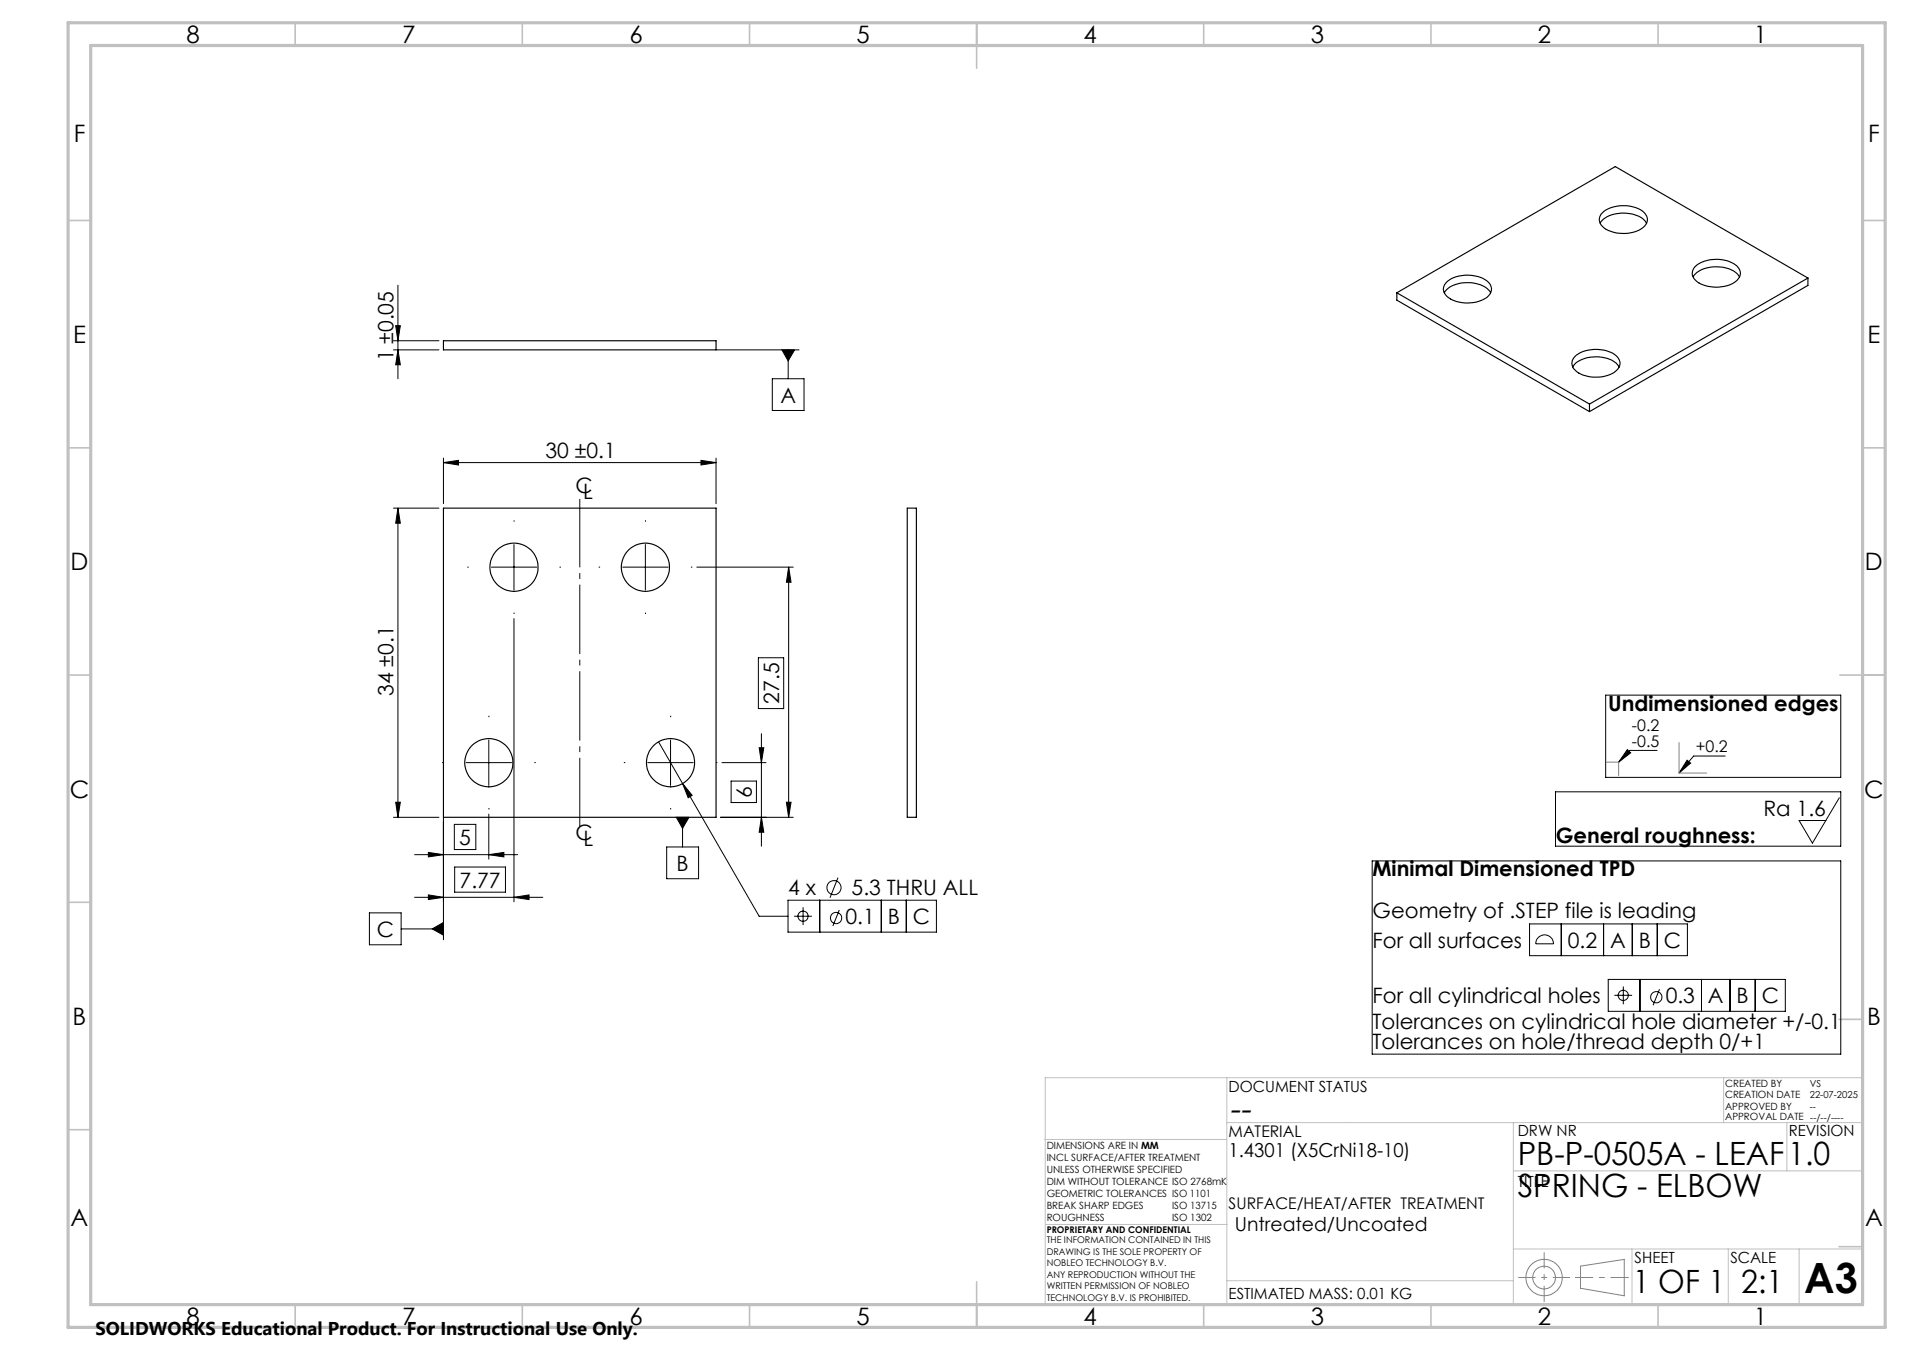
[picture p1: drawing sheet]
<svg xmlns="http://www.w3.org/2000/svg" width="420mm" height="297mm" viewBox="0 0 420 297" stroke-linecap="round" stroke-linejoin="round" font-family="sans-serif">
<g fill="none" stroke="#000" stroke-width=".22">
<path d="M86.6 77h10M86.6 75h10M87.1 71.6h1l-.5 3.4zM87.6 77l.5 3.3h-1zM87.6 62.8v20.5M157.6 77h18.3M172.1 77h2.8l-1.4 2.4zM173.5 77v6.3M170 83.3h7v7h-7zM86.6 111.8h10M87.6 111.8l.5 3.3h-1zM87.6 111.8v68"/>
<path d="M97.6 101.8l3.3-.5v1zM97.6 100.8v10M97.6 101.8h60M113.1 119.8v10M142.1 119.8v10M154.3 101.3l3.3 .5-3.3 .5zM157.6 100.8v10M108.2 124.8h9.9M113.1 136.1v62.3M137.1 124.8h10M153.4 124.8h21.2M173.6 124.8l.5 3.3h-1z"/>
<path d="M173.6 124.8v55M166.9 144.7h5.6v11.2h-5.6zM353.4 152.9h51.8v18.1h-51.8zM86.6 179.8h10M87.1 176.5h1l-.5 3.3zM97.6 179.8v27M102.6 167.8h10M107.6 162.8v10M107.6 179.1v9.9M142.6 167.8h10M145 163.2l22.1 38.4h6.4M147.6 162.8v10"/>
<path d="M148.9 179.8h2.8l-1.5 2.4zM150.2 172.4l2.2 2.6-.9 .5zM150.2 179.8v6.5M158.6 179.8h16M158.9 167.8h9.7M160.9 171.8h5.6v4.8h-5.6zM167.1 164.5h1l-.5 3.3zM167.6 179.8l.5 3.3h-1zM167.6 161.4v24.8M173.1 176.5h1l-.5 3.3zM342.4 174.2h62.8v12h-62.8zM358.2 164.9l.8 .7-2.7 2.1z"/>
<path d="M364.8 165.1h-6l-2.5 2.6M371.4 167.2l.7 .7-2.5 2.2zM379.8 166.3h-7l-3.2 3.8M404.9 175.5l-5.9 10-3-5h5.9M91.3 188h22.6M91.3 197.4h28.2M94.3 187.5l3.3 .5-3.3 .5zM94.3 196.9l3.3 .5-3.3 .5zM100 181.4h4.7v5.5h-4.7zM100.1 190.7h11.2v5.6h-11.2zM107.6 188l3.3-.5v1zM113.1 197.4l3.4-.5v1z"/>
<path d="M146.8 186.3h7v7h-7zM173.5 198h32.6v7.1h-32.6zM176.8 199.6v3.9M180.4 198v7.1M184.5 193.1l-1.8 4.4M194 198v7.1M199.5 198v7.1M302 189.4h103.2v42.5h-103.2zM81.3 200.8h7v7.1h-7zM88.3 204.4h9.3M95.1 204.4l2.5-1.5v2.8zM174.8 201.6h3.9"/>
<path d="M184.7 200.2l-1.4 3.5M336.7 203.3h34.7v7h-34.7zM338.7 206.2a1.99 1.99 0 0 1 2.1-.3 1.99 1.99 0 0 1 1.2 1.7h-3.9a1.92 1.92 0 0 1 .6-1.4zM343.7 203.3v7M353 203.3v7M354 215.5h39v7h-39zM355.4 219h3.9M357.3 217v3.9M359.3 203.3v7M361 215.5v7M364.8 203.3v7M365.3 217.6l-1.4 3.6"/>
<path d="M374.5 215.5v7M380.8 215.5v7M386.4 215.5v7"/>
<circle cx="183.6" cy="195.3" r="1.55"/>
<circle cx="176.8" cy="201.6" r="1.13"/>
<circle cx="184" cy="202" r="1.24"/>
<circle cx="357.3" cy="219" r="1.13"/>
<circle cx="364.6" cy="219.4" r="1.24"/>
</g>
<g fill="none" stroke="#808080" stroke-width=".22">
<path d="M353.6 167.7h2.7v2.9M369.6 163.4v6.7h6.1M347.9 278.5l9.6-1.4v8l-9.6-1.7z"/>
<circle cx="339.9" cy="281" r="2.51"/>
<circle cx="339.9" cy="281.1" r="4"/>
</g>
<path d="M334.2 281h11.4" fill="none" stroke="#808080" stroke-width=".22" stroke-dasharray="15.2 1.3 1.3 1.3" stroke-dashoffset="11.4" stroke-linecap="butt"/>
<path d="M339.9 275.5v10.9" fill="none" stroke="#808080" stroke-width=".22" stroke-dasharray="15.2 1.3 1.3 1.3" stroke-dashoffset="11.7" stroke-linecap="butt"/>
<path d="M346.7 281h11.8" fill="none" stroke="#808080" stroke-width=".22" stroke-dasharray="15.2 1.3 1.3 1.3" stroke-dashoffset="11.2" stroke-linecap="butt"/>
<g fill="none" stroke="#c0c0c0" stroke-width=".22">
<path d="M270.1 237.1v49.9M379.4 237.1v9.9M410.1 237.1h-180v49.9M230 250.7h40M270.1 247h140M333.1 257.6h77M333.1 247v40M393.3 247v10.6M230.2 269.4h39.9M333.1 274.8h77M359.2 274.8v12.2M380.4 274.8v12.2"/>
<path d="M396 274.8v12.2M270.1 281.8h63"/>
</g>
<g fill="none" stroke="#c0c0c0" stroke-width=".35">
<path d="M65 5v5M115 5v5M165 5v5M215 5v10M265 5v5M315 5v5M365 5v5M15 48.5h5M410 48.5h5M15 98.5h5M410 98.5h5M15 148.5h5"/>
<path d="M405 148.5h10M15 198.5h5M404.8 224.3h5M15 248.5h5M404.8 274.3h5M65 287v5M115 287v5M165 287v5M215 282v10M265 287v5M315 287v5M365 287v5"/>
</g>
<path d="M15 5h400v287h-400zM20 10h390v277h-390z" fill="none" stroke="#c0c0c0" stroke-width=".7"/>
<g fill="#000">
<path d="M87.6 111.8l.5 3.3h-1zM87.1 176.5h1l-.5 3.3zM167.1 164.5h1l-.5 3.3zM167.6 179.8l.5 3.3h-1zM173.6 124.8l.5 3.3h-1zM173.1 176.5h1l-.5 3.3zM87.1 71.6h1l-.5 3.4zM87.6 77l.5 3.3h-1z"/>
<path d="M154.3 101.3l3.3 .5-3.3 .5zM97.6 101.8l3.3-.5v1zM107.6 188l3.3-.5v1zM94.3 187.5l3.3 .5-3.3 .5zM113.1 197.4l3.4-.5v1zM94.3 196.9l3.3 .5-3.3 .5z"/>
<path d="M150.2 172.4l1.3 3.1 .9-.5zM148.9 179.8l1.3 2.4 1.5-2.4zM95.1 204.4l2.5 1.3v-2.8zM172.1 77l1.4 2.4 1.4-2.4z"/>
<path d="M371.4 167.2l.7 .7-2.5 2.2zM358.2 164.9l.8 .7-2.7 2.1z"/>
</g>
<g fill="none" stroke="#000" stroke-width=".25">
<path d="M352.2 49.1a5.2 5.2 0 0 1 4.7-2.2 6.9 6.9 0 0 1 5.2 1.7l.3 .5M352.5 47.1a7.3 7.3 0 0 1 7.2-1.5 3.3 3.3 0 0 1 2.9 2.9 4 4 0 0 1-3.7 2.7 7.2 7.2 0 0 1-6.3-1.5 1.93 1.93 0 0 1-.1-2.6zM373.2 58.6a7.5 7.5 0 0 1 9.4 .2 2.12 2.12 0 0 1-.9 3.4 7.9 7.9 0 0 1-8.4-.4 2.01 2.01 0 0 1-.1-3.2zM97.6 75h60v2h-60zM307.5 64.4l42.4 24.5M307.5 64.4v1.6l42.4 24.6M317.9 64.4a6 6 0 0 1 5.8-2.2 5.4 5.4 0 0 1 4.4 2.2M318.4 62.1a7.5 7.5 0 0 1 9.4 .1 2.26 2.26 0 0 1-1.2 3.7 7.6 7.6 0 0 1-8.3-1 1.93 1.93 0 0 1 .1-2.8zM347 78.1a7.9 7.9 0 0 1 8.8 .2 2.17 2.17 0 0 1-.6 3.7 7.6 7.6 0 0 1-8.6-.7 2.07 2.07 0 0 1 .4-3.2zM372.7 60.9a5.3 5.3 0 0 1 4.7-2.2 6 6 0 0 1 5.5 2.2M398 61.2l-42.4-24.5-48.1 27.7M398 61.2l-48.1 27.7"/>
<path d="M398 61.2v1.6l-48.1 27.8M346.2 80.7a5.6 5.6 0 0 1 5.2-2.2 6.1 6.1 0 0 1 4.9 2l.1 .2M349.9 88.9v1.7M97.6 111.8h60v68h-60zM199.7 111.8h2v68h-2z"/>
<circle cx="113.1" cy="124.8" r="5.3"/>
<circle cx="142.1" cy="124.8" r="5.3"/>
<circle cx="107.6" cy="167.8" r="5.3"/>
<circle cx="147.6" cy="167.8" r="5.3"/>
</g>
<g fill="none" stroke="#000" stroke-width=".22" stroke-dasharray="15.2 1.3 1.3 1.3" stroke-linecap="butt">
<path d="M113.2 114.8v-.3M142.1 114.8v-.3M103.2 124.8h-.3M113.2 134.8v.3M123.2 124.8h.3M132.1 124.8h-.3M142.1 134.8v.3M152.1 124.8h.3M107.6 157.8v-.3M147.6 157.8v-.3M97.6 167.8h-.3M107.6 177.8v.3"/>
<path d="M117.6 167.8h.3M137.6 167.8h-.3M147.6 177.8v.3M157.6 167.8h.3"/>
</g>
<path d="M127.6 109.8v72" fill="none" stroke="#000" stroke-width=".22" stroke-dasharray="15.2 1.3 1.3 1.3" stroke-dashoffset=".2" stroke-linecap="butt"/>
<text font-size="9.2" x="397.2" y="284.5">A3</text>
<text font-size="7.3" x="270.4" y="246.3">--</text>
<g font-size="7.1">
<text x="334.1" y="256.2">PB-P-0505A - LEAF</text>
<text x="393.6" y="256.2">1.0</text>
<text x="334.1" y="263.3">SPRING - ELBOW</text>
<text x="359.4" y="284.5">1 OF 1</text>
<text x="383.3" y="284.5">2:1</text>
</g>
<g font-size="5.3">
<text x="41" y="9.5">8</text>
<text x="88.5" y="9.5">7</text>
<text x="138.5" y="9.5">6</text>
<text x="188.5" y="9.5">5</text>
<text x="238.5" y="9.5">4</text>
<text x="288.5" y="9.5">3</text>
<text x="338.5" y="9.5">2</text>
<text x="386" y="9.5">1</text>
<text x="16.2" y="31.3">F</text>
<text x="411.2" y="31.3">F</text>
<text x="16.1" y="75.5">E</text>
<text x="411.1" y="75.5">E</text>
<text x="15.5" y="125.5">D</text>
<text x="410.5" y="125.5">D</text>
<text x="15.4" y="175.5">C</text>
<text x="410.4" y="175.5">C</text>
<text x="16" y="225.5">B</text>
<text x="411" y="225.5">B</text>
<text x="15.5" y="269.8">A</text>
<text x="410.5" y="269.8">A</text>
<text x="41" y="291.5">8</text>
<text x="88.5" y="291.5">7</text>
<text x="138.5" y="291.5">6</text>
<text x="188.5" y="291.5">5</text>
<text x="238.5" y="291.5">4</text>
<text x="288.5" y="291.5">3</text>
<text x="338.5" y="291.5">2</text>
<text x="386" y="291.5">1</text>
</g>
<g font-size="4.7">
<text x="86.6" y="79.5" transform="rotate(-90 86.6 79.5)">1 ±0.05</text>
<text x="171.8" y="88.6">A</text>
<text x="120.1" y="100.8">30 ±0.1</text>
<text x="126.7" y="108.4">C</text>
<text x="128.4" y="109.8">L</text>
<text x="86.6" y="153.2" transform="rotate(-90 86.6 153.2)">34 ±0.1</text>
<text x="171.5" y="154.8" transform="rotate(-90 171.5 154.8)">27.5</text>
<text x="354" y="156.4">Undimensioned edges</text>
<text x="165.5" y="175.5" transform="rotate(-90 165.5 175.5)">6</text>
<text x="388.2" y="179.5">Ra 1.6</text>
<text x="101.1" y="185.9">5</text>
<text x="126.7" y="184.7">C</text>
<text x="342.5" y="185.5">General roughness:</text>
<text x="128.4" y="186.1">L</text>
<text x="148.9" y="191.6">B</text>
<text x="101.2" y="195.3">7.77</text>
<text x="173.5" y="197">4 x</text>
<text x="187.5" y="197">5.3 THRU ALL</text>
<text x="302.1" y="192.8">Minimal Dimensioned TPD</text>
<text x="186.1" y="203.3">0.1</text>
<text x="195.4" y="203.3">B</text>
<text x="200.9" y="203.3">C</text>
<text x="302.1" y="201.9">Geometry of .STEP file is leading</text>
<text x="82.9" y="206.1">C</text>
<text x="302.1" y="208.5">For all surfaces</text>
<text x="345.1" y="208.5">0.2</text>
<text x="354.4" y="208.5">A</text>
<text x="360.7" y="208.5">B</text>
<text x="366.3" y="208.5">C</text>
<text x="302.1" y="220.7">For all cylindrical holes</text>
<text x="366.7" y="220.7">0.3</text>
<text x="376" y="220.7">A</text>
<text x="382.3" y="220.7">B</text>
<text x="387.8" y="220.7">C</text>
<text x="302.1" y="226.3">Tolerances on cylindrical hole diameter +/-0.1</text>
<text x="302.1" y="230.9">Tolerances on hole/thread depth 0/+1</text>
</g>
<g font-size="4.2">
<text x="270.4" y="254.6">1.4301 (X5CrNi18-10)</text>
<text x="271.8" y="270.8">Untreated/Uncoated</text>
</g>
<text font-size="4.1" x="21" y="293.7">SOLIDWORKS Educational Product. For Instructional Use Only.</text>
<g font-size="3.5">
<text x="359.2" y="160.9">-0.2</text>
<text x="359.2" y="164.3">-0.5</text>
<text x="373.3" y="165.5">+0.2</text>
<text x="270.4" y="250.1">MATERIAL</text>
<text x="270.4" y="266">SURFACE/HEAT/AFTER TREATMENT</text>
</g>
<g font-size="3.4">
<text x="270.4" y="240.2">DOCUMENT STATUS</text>
<text x="334.1" y="250">DRW NR</text>
<text x="393.7" y="250">REVISION</text>
<text x="334.1" y="261.1">TITLE</text>
<text x="359.8" y="277.9">SHEET</text>
<text x="380.9" y="277.9">SCALE</text>
<text x="270.4" y="285.7">ESTIMATED MASS: 0.01 KG</text>
</g>
<g font-size="2.2">
<text x="379.7" y="239.1">CREATED BY</text>
<text x="379.7" y="244.2">APPROVED BY</text>
<text x="379.7" y="241.6">CREATION DATE</text>
<text x="379.7" y="246.5">APPROVAL DATE --/--/----</text>
<text x="230.4" y="252.7">DIMENSIONS ARE IN MM</text>
<text x="230.4" y="255.4">INCL SURFACE/AFTER TREATMENT</text>
<text x="230.4" y="258">UNLESS OTHERWISE SPECIFIED</text>
<text x="230.4" y="260.7">DIM WITHOUT TOLERANCE ISO 2768mK</text>
<text x="230.4" y="263.3">GEOMETRIC TOLERANCES ISO 1101</text>
<text x="230.4" y="266">BREAK SHARP EDGES</text>
<text x="230.4" y="268.6">ROUGHNESS</text>
<text x="258" y="266">ISO 13715</text>
<text x="258" y="268.7">ISO 1302</text>
</g>
<g font-size="2.1">
<text x="398.4" y="239.1">VS</text>
<text x="398.4" y="244.2">--</text>
<text x="398.4" y="241.7">22-07-2025</text>
</g>
<g font-size="2">
<text x="230.4" y="271.3">PROPRIETARY AND CONFIDENTIAL</text>
<text x="230.4" y="273.5">THE INFORMATION CONTAINED IN THIS</text>
<text x="230.4" y="276.1">DRAWING IS THE SOLE PROPERTY OF</text>
<text x="230.4" y="278.6">NOBLEO TECHNOLOGY B.V.</text>
<text x="230.4" y="281.1">ANY REPRODUCTION WITHOUT THE</text>
<text x="230.4" y="283.6">WRITTEN PERMISSION OF NOBLEO</text>
<text x="230.4" y="286.2">TECHNOLOGY B.V. IS PROHIBITED.</text>
</g>
</svg>
